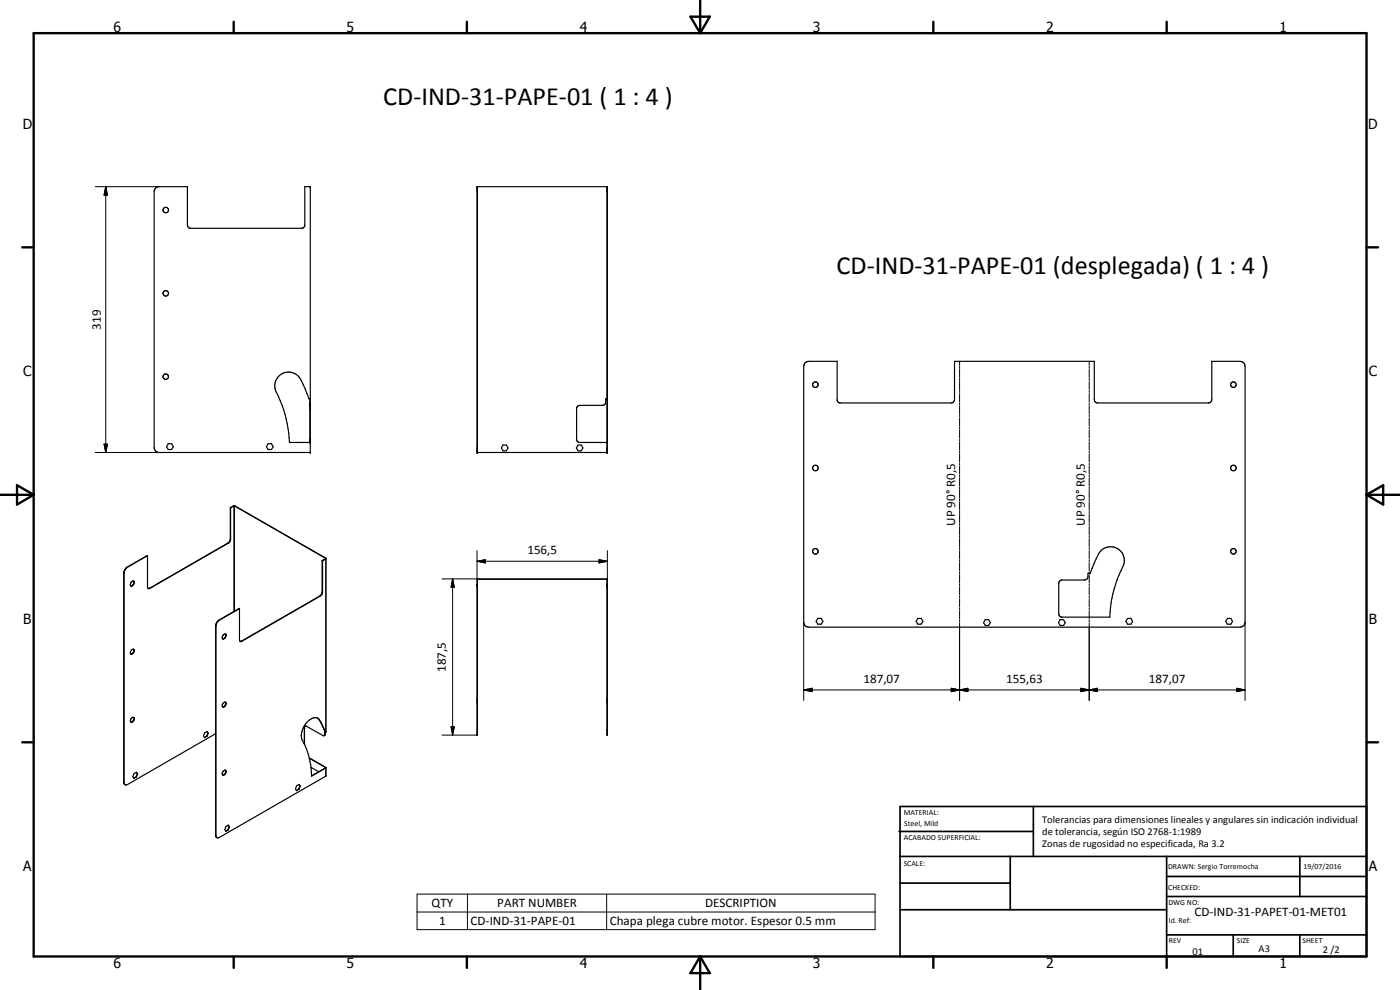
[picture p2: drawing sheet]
<svg xmlns="http://www.w3.org/2000/svg" width="420mm" height="297mm" viewBox="0 0 420 297" stroke-linecap="round" stroke-linejoin="round" font-family="sans-serif">
<g fill="none" stroke="#000" stroke-width=".35">
<path d="M46.7 56.4l1-.4h8.5v11.5l.3 .6 .5 .4h33.7l.8-.8v-11.7h1.6v79.8h-45.7l-.9-.7-.2-.6v-77.3zM143.2 56h39.1v79.8h-39.1zM143.3 56v79.8M182.1 56v79.8M93 119.6v13.2M93.1 119.6h-.4l-2.5-5.7a4.1 4.1 0 0 0-5.3-1.9 4.1 4.1 0 0 0-2.2 5.2 35.6 35.6 0 0 1 4.2 15.6h6.2M182.1 119.6h-.3v1.3l-.6 .6-7.2 .1-.6 .2-.4 .6v9.6l.4 .5 .4 .3h8.3M241.6 108.8l1.1-.4h8.5v11.7l.8 .8 33.9-.1 .6-.9v-11.5h41.9v11.5l.2 .6 .6 .4h33.7l.4-.2 .4-.8v-11.5h8.4a1.52 1.52 0 0 1 1.6 1.5v76.8a1.52 1.52 0 0 1-1.6 1.5h-129.4a1.45 1.45 0 0 1-1.5-1.5v-76.8zM50.5 133.1h1l.5 .9-.5 .9h-1l-.5-.9zM80.5 133.1h1l.5 .9-.5 .9h-1l-.5-.9zM93 121.6h.1M150.9 133.5h1.1l.5 .9-.5 .9h-1.1l-.5-.9z"/>
<path d="M173.5 133.5h.9l.6 .9-.6 .9h-.9l-.5-.9zM69.1 152.3l1.3-.6 27.4 15.8v52.1l-.1 .2M69.1 152.3v9.6l-.5 1-24.1 13.7M69.1 152.3l.1 .1M69.2 152.4l1.2-.6 27.3 15.7-1 .7M69.2 152.4v9.4l-.5 1.1-24 13.7-.4-.5v-9.4M39.3 175.8h.2M40.1 174.4a.95 .95 0 0 1-.6 1.4M40.1 174.4a.97 .97 0 0 0-.8 1.4M40.2 174.5a1.24 1.24 0 0 1-.7 1.3M44.3 166.7l-6.1 3.4-.7 .8-.4 1.1v62.7l.4 .7M44.3 166.7l-6.2 3.6-.9 1.4 .1 63.5 .4 .3 .6-.1 26.4-15.3"/>
<path d="M96.7 168.2v9.6l-.5 .9-24.2 13.7M96.7 168.2l.1 .1M96.8 168.3v9.4l-.6 1.1-23.9 13.7-.4-.5v-9.4M97.8 167.6l-1 .7M143.2 175.3h.1M143.2 173.8l38.8-.1 .3 .2v46.7l-.2-46.8h-38.8l-.1 46.8zM143.3 173.8v.1M182.1 175.3h.2M318.1 174.2l.4-.2h7l.6-.2 .3-.3 .1-1.5h.7l1.8-4.3a4.7 4.7 0 0 1 3.3-3.5 4.1 4.1 0 0 1 4.2 1.4 4.1 4.1 0 0 1 .5 4.5 36.3 36.3 0 0 0-3.9 15.1l-14.8-.1-.6-1v-9.1zM40.1 194.8a.84 .84 0 0 1 0 1 .84 .84 0 0 1-.9 .3 .98 .98 0 0 1 .9-1.3M40.2 194.9a1.09 1.09 0 0 1-.9 1.3M67.6 190.2l.2 .1"/>
<path d="M67.7 190.2a.86 .86 0 0 0-.9 .5 .86 .86 0 0 0 .2 1l.6-.3 .2-.6v-.5M67.7 190.3a1.09 1.09 0 0 1-.9 1.3M71.9 182.6l-6.1 3.4-.6 .6-.5 1v63.2l.4 .5M71.9 182.6l-6 3.5-.6 .5-.5 1v63.3l.3 .4M245.4 185.5h1.1l.5 .9-.5 .9h-1.1l-.5-.9zM275.5 185.5h1l.5 .9-.5 .9h-1l-.6-.9zM295.7 185.9h1l.5 .9-.5 .9h-1l-.5-.9zM318.2 185.9h1l.5 .9-.5 .9h-1l-.5-.9zM338.4 185.5h1l.5 .9-.5 .9h-1l-.5-.9zM368.4 185.5h1l.5 .9-.5 .9h-1l-.5-.9zM40.1 215.2a.92 .92 0 0 1 0 1 .92 .92 0 0 1-.8 .5M40.1 215.3a.93 .93 0 0 0-.8 1.4"/>
<path d="M40.2 215.3a1.1 1.1 0 0 1-.9 1.4M62.1 219.5l-.7 .4-.3 .9 .3 .5 .7-.4M62.1 219.5l.3 .5M62.1 219.5l.4 .5M62.4 220h.1M62.4 220l-.4 .9M67.6 210.7a.98 .98 0 0 0-.8 1.4 .98 .98 0 0 0 1-1.3M67.6 210.7h.1M67.6 210.7l.2 .1M67.7 210.8l-.1 .9-.5 .4M91.6 217.8l5.4 2.9h.4M91.6 217.8l-.3 .4v5"/>
<path d="M91.6 217.8l-.2 .5v5.1M95.3 215.5l.2 .1M95.5 215.6l.2 .2M95.5 215.6a2.53 2.53 0 0 0-3.2 .9 5.2 5.2 0 0 0-.7 7.3l1.2 3.7M95.7 215.8l2 4M97.5 219.5l-.1 1.1M97.6 219.7l-.1 .9M143.2 210.6h.1M182.1 210.6h.2M40.8 233.1h.1M40.8 233.1l-.6 .4M40.9 231.7l.3 .5"/>
<path d="M41.2 232.2h.1M41.2 232.2l-.4 .9M41.3 232.2l-.4-.5-.7 .4-.3 .9 .3 .6 .7-.5M41.3 232.2l-.4 .9M62 220.9h.1M62 220.9l-.6 .4M62.5 220l-.4 .9M67.6 231.1a1.01 1.01 0 0 0-.7 1.5 1.03 1.03 0 0 0 .9-1.4M67.6 231.1l.2 .1M67.6 231.1l.1 .1M67.7 231.2a1.09 1.09 0 0 1-.9 1.3M89.7 236.7l-.7 .5"/>
<path d="M89.7 236.7v.1M89.7 235.4l.3 .4M90 235.8l-.3 .9M90 235.8l.1 .1M90.1 235.9l-.4-.5-.7 .4-.3 .9 .3 .5 .7-.4M90.1 235.9l-.4 .9M92.8 227.4l5 2.9v2.6l-32.2 18.5-.5-.1M92.8 227.5l.4 2 .3 3.4 4.3-2.5M92.8 227.5l4.9 2.8-4.2 2.5M93.3 230.2l2.4 1.4M97.4 220.6l-.1 .1M97.4 220.6v.1"/>
<path d="M68.4 249l-.6 .3M68.4 249h.1M68.5 247.6l.3 .4M68.5 247.6l-.7 .4-.3 .9 .3 .5 .7-.4M68.5 247.6l.4 .5M68.8 248l-.4 1M68.8 248l.1 .1M68.9 248.1l-.4 .9"/>
<circle cx="49.7" cy="63" r=".84"/>
<circle cx="49.7" cy="88" r=".83"/>
<circle cx="49.7" cy="113" r=".83"/>
<circle cx="244.7" cy="115.4" r=".83"/>
<circle cx="370.2" cy="115.4" r=".83"/>
<circle cx="244.7" cy="140.4" r=".83"/>
<circle cx="370.1" cy="140.4" r=".83"/>
<circle cx="244.7" cy="165.4" r=".82"/>
<circle cx="370.1" cy="165.4" r=".82"/>
</g>
<g fill="#000">
<circle cx="93.1" cy="56" r=".18"/>
<circle cx="143.3" cy="56" r=".18"/>
<circle cx="182.1" cy="56" r=".18"/>
<circle cx="93.1" cy="119.6" r=".18"/>
<circle cx="182.1" cy="119.6" r=".18"/>
<circle cx="93" cy="132.8" r=".18"/>
<circle cx="93.1" cy="132.8" r=".18"/>
<circle cx="93.1" cy="135.8" r=".18"/>
<circle cx="143.2" cy="135.8" r=".18"/>
<circle cx="143.3" cy="135.8" r=".18"/>
<circle cx="182.1" cy="135.8" r=".18"/>
<circle cx="182.1" cy="132.8" r=".18"/>
<circle cx="182.3" cy="135.8" r=".18"/>
<circle cx="143.2" cy="175.3" r=".18"/>
<circle cx="143.3" cy="175.3" r=".18"/>
<circle cx="182.1" cy="175.3" r=".18"/>
<circle cx="182.3" cy="175.3" r=".18"/>
<circle cx="143.2" cy="210.6" r=".18"/>
<circle cx="143.3" cy="210.6" r=".18"/>
<circle cx="182.1" cy="210.6" r=".18"/>
<circle cx="182.3" cy="210.6" r=".18"/>
<circle cx="97.7" cy="230.4" r=".18"/>
<circle cx="97.7" cy="230.3" r=".18"/>
</g>
<g fill="none" stroke="#000" stroke-width=".3">
<path d="M28.6 56h19.1M31.7 56l.5 2.5h-1zM31.7 56v79.8M288 108.4v1.2M288 109.9v.6M288 110.8v2.4M288 113.5v.7M288 114.5v2.4M288 117.2v.6M288 118.1v2.4M326.9 108.4v1.2M326.9 109.9v.6"/>
<path d="M326.9 110.8v2.4M326.9 113.5v.7M326.9 114.5v2.4M326.9 117.2v.6M326.9 118.1v2.4M28.6 135.8h19.1M31.2 133.3h1l-.5 2.5zM288 120.8v.6M288 121.7v2.4M288 124.4v.6M288 125.3v2.5M288 128.1v.6"/>
<path d="M288 128.9v2.5M288 131.7v.6M288 132.6v2.4M288 135.3v.6M288 136.2v2.4M288 138.9v.6M288 139.8v2.4M326.9 120.8v.6M326.9 121.7v2.4M326.9 124.4v.6M326.9 125.3v2.5M326.9 128.1v.6"/>
<path d="M326.9 128.9v2.5M326.9 131.7v.6M326.9 132.6v2.4M326.9 135.3v.6M326.9 136.2v2.4M326.9 138.9v.6M326.9 139.8v2.4M70.1 151.8l.1 31.7M70.4 151.8v31.6M288 142.5v.7M288 143.5v2.4M288 146.2v.6"/>
<path d="M288 147.1v2.4M288 149.8v.6M288 150.7v2.4M288 153.4v.7M288 154.3v2.5M288 157.1v.5M288 158v2.4M326.9 142.5v.7M326.9 143.5v2.4M326.9 146.2v.6M326.9 147.1v2.4M326.9 149.8v.6"/>
<path d="M326.9 150.7v2.4M326.9 153.4v.7M326.9 154.3v2.5M326.9 157.1v.5M326.9 158v2.4M37.1 172h.1M38.2 170.1l.1 .1M44.9 176.5h.1M68.4 162.9l.1 .1M69.1 161.7l.1 .1M96 178.8l.1 .1M96.7 177.6l.1 .1"/>
<path d="M97.8 167.5v52.2M132.7 173.7h10.7M135.8 173.7l.5 2.5h-.9zM135.8 173.7v46.9M143.2 168.4l2.5-.5v1zM143.2 168.4h39.1M143.2 165.2v8.7M179.8 167.9l2.5 .5-2.5 .5zM182.3 165.2v8.7M288 160.7v.6M288 161.6v2.4M288 164.3v.6"/>
<path d="M288 165.2v2.4M288 167.9v.6M288 168.8v2.4M288 171.6v.6M288 172.5v2.4M288 175.2v.6M288 176.1v2.4M288 178.8v.6M288 179.7v2.4M326.9 160.7v.6M326.9 161.6v2.4M326.9 164.3v.6"/>
<path d="M326.9 165.2v2.4M326.9 167.9v.6M326.9 168.8v2.4M326.9 171.6v.6M326.9 172.5v2.4M326.9 175.2v.6M326.9 176.1v2.4M326.9 178.8v.6M326.9 179.7v2.4M64.7 187.8l.1 .1M65.8 186l.1 .1M72.5 192.4h.1"/>
<path d="M241.2 186.7v23.5M288 182.4v.6M288 183.3v2.5M288 186.1v.5M288 186.9v23.3M326.9 182.4v.6M326.9 183.3v2.5M326.9 186.1v.5M326.9 186.9v23.3M373.7 186.7v23.5M91.4 218.3h-.1M95.8 216l.1 .1"/>
<path d="M135.4 218.1h.9l-.5 2.5zM241.2 207l2.5-.5v1zM241.2 207h132.5M285.5 206.5l2.5 .5-2.5 .5zM285.5 206.5l5 1v-1l-5 1zM288 207l2.5-.5v1zM324.4 206.5l2.5 .5-2.5 .5zM324.4 206.5l5 1v-1l-5 1zM326.9 207l2.5-.5v1zM371.2 206.5l2.5 .5-2.5 .5zM37.1 234.7h.1M97.6 220.2l-.1 .1"/>
<path d="M97.8 230.3v2.6M132.7 220.6h10.5M64.7 250.6l.1 .1M125.2 268.3h137.4v10.6h-137.4zM125.2 273.6h137.4M140.3 268.3v10.6M182.1 268.3v10.6"/>
</g>
<g fill="none" stroke="#000" stroke-width=".71">
<path d="M10.1 9.9h400v277.1h-400zM70.1 6.5v3.4M140.1 6.5v3.4M207.2 5h5.8l-2.9 4.9zM210.1 0v9.9M280.1 6.5v3.4M350.1 6.5v3.4M6.7 74.2h3.4M410.1 74.2h3.5M.1 148.5h10M5.1 145.6l5 2.9-5 2.9zM410.1 148.5h10"/>
<path d="M410.1 148.5l5-2.9v5.8zM6.7 222.7h3.4M410.1 222.7h3.5M70.1 287v3.4M140.1 287v3.4M210.1 287v10M210.1 287l2.9 5h-5.8zM280.1 287v3.4M350.1 287v3.4"/>
</g>
<g fill="none" stroke="#000" stroke-width=".51">
<path d="M269.8 249.5h40.3M270.1 242h140v45h-140zM270.1 257h140M303.2 257v16M310.1 242v15M350.1 257v30M390.1 257v12M270.1 265h33.1M270.1 273h80M350.1 269h60M350.1 263h60M350.1 280.5h60"/>
<path d="M370.1 280.5v6.5M390.1 280.5v6.5"/>
</g>
<path d="M31.7 56l.5 2.5h-1zM31.2 133.3h1l-.5 2.5zM135.8 173.7l.5 2.5h-.9zM143.2 168.4l2.5-.5v1zM179.8 167.9l2.5 .5-2.5 .5zM135.4 218.1h.9l-.5 2.5zM241.2 207l2.5-.5v1zM285.5 206.5l2.5 .5-2.5 .5zM288 207l2.5-.5v1zM324.4 206.5l2.5 .5-2.5 .5zM326.9 207l2.5-.5v1zM371.2 206.5l2.5 .5-2.5 .5z" fill="#000"/>
<g font-size="7.9">
<text x="115" y="31.4">CD-IND-31-PAPE-01 ( 1 : 4 )</text>
<text x="251.1" y="82.3">CD-IND-31-PAPE-01 (desplegada) ( 1 : 4 )</text>
</g>
<g font-size="4.2">
<text x="34" y="9.6">6</text>
<text x="104" y="9.6">5</text>
<text x="174" y="9.6">4</text>
<text x="244" y="9.6">3</text>
<text x="314" y="9.6">2</text>
<text x="384" y="9.6">1</text>
<text x="6.8" y="38.7">D</text>
<text x="410.6" y="38.7">D</text>
<text x="7" y="112.9">C</text>
<text x="410.8" y="112.9">C</text>
<text x="7" y="187.1">B</text>
<text x="410.8" y="187.1">B</text>
<text x="7" y="261.4">A</text>
<text x="410.8" y="261.4">A</text>
<text x="34" y="290.4">6</text>
<text x="104" y="290.4">5</text>
<text x="174" y="290.4">4</text>
<text x="244" y="290.4">3</text>
<text x="314" y="290.4">2</text>
<text x="384" y="290.4">1</text>
</g>
<g font-size="3.9">
<text x="30.2" y="98.9" transform="rotate(-90 30.2 98.9)">319</text>
<text x="286.7" y="157.7" transform="rotate(-90 286.7 157.7)">UP 90° R0,5</text>
<text x="325.6" y="157.7" transform="rotate(-90 325.6 157.7)">UP 90° R0,5</text>
<text x="158.3" y="166.4">156,5</text>
<text x="133.8" y="201.6" transform="rotate(-90 133.8 201.6)">187,5</text>
<text x="259.1" y="205">187,07</text>
<text x="302" y="205">155,63</text>
<text x="344.8" y="205">187,07</text>
<text x="129.5" y="272.2">QTY</text>
<text x="149.3" y="272.2">PART NUMBER</text>
<text x="211.6" y="272.2">DESCRIPTION</text>
<text x="358.5" y="275">CD-IND-31-PAPET-01-MET01</text>
<text x="131.8" y="277.5">1</text>
<text x="141.2" y="277.5">CD-IND-31-PAPE-01</text>
<text x="183" y="277.6">Chapa plega cubre motor. Espesor 0.5 mm</text>
</g>
<g font-size="3.1">
<text x="312.7" y="246.8">Tolerancias para dimensiones lineales y angulares sin indicación individual</text>
<text x="312.7" y="250.4">de tolerancia, según ISO 2768-1:1989</text>
<text x="312.7" y="254">Zonas de rugosidad no especificada, Ra 3.2</text>
<text x="357.9" y="286.4">01</text>
<text x="377.7" y="285.6">A3</text>
<text x="397" y="285.9">2 /2</text>
</g>
<g font-size="2.4">
<text x="271.2" y="244.4">MATERIAL:</text>
<text x="271.3" y="252">ACABADO SUPERFICIAL:</text>
<text x="271.4" y="247.9">Steel, Mild</text>
<text x="271.2" y="259.7">SCALE:</text>
<text x="350.6" y="260.8">DRAWN: Sergio Torremocha</text>
<text x="391.2" y="260.6">19/07/2016</text>
<text x="350.6" y="267">CHECKED:</text>
<text x="350.6" y="271.4">DWG NO:</text>
<text x="350.8" y="276.9">Id. Ref:</text>
<text x="350.8" y="282.8">REV</text>
<text x="371.2" y="282.9">SIZE</text>
<text x="390.9" y="282.9">SHEET</text>
</g>
</svg>
